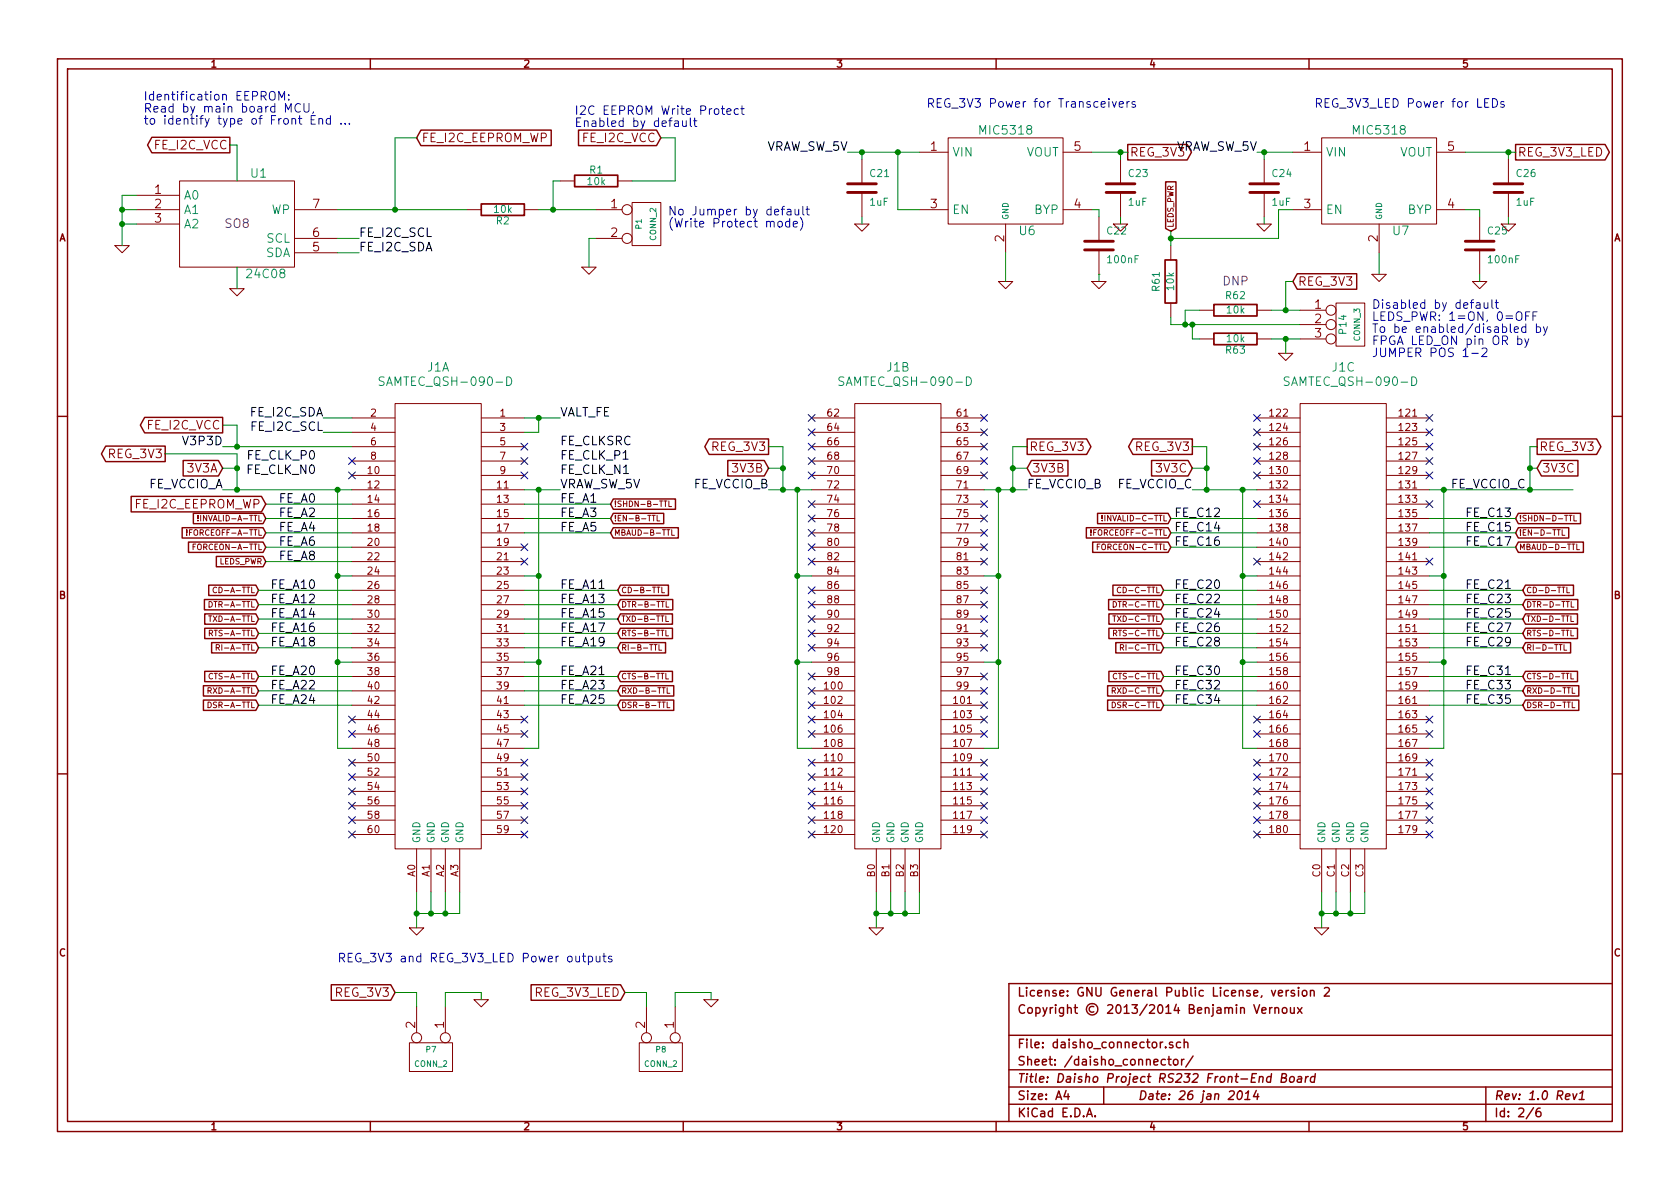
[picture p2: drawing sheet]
EESchema Schematic File Version 2  date 26/01/2014 16:37:13
LIBS:power
LIBS:device
LIBS:transistors
LIBS:conn
LIBS:linear
LIBS:regul
LIBS:74xx
LIBS:cmos4000
LIBS:adc-dac
LIBS:memory
LIBS:xilinx
LIBS:special
LIBS:microcontrollers
LIBS:dsp
LIBS:microchip
LIBS:analog_switches
LIBS:motorola
LIBS:texas
LIBS:intel
LIBS:audio
LIBS:interface
LIBS:digital-audio
LIBS:philips
LIBS:display
LIBS:cypress
LIBS:siliconi
LIBS:opto
LIBS:atmel
LIBS:contrib
LIBS:valves
LIBS:samtec_qsh_090-d
LIBS:hole
LIBS:TRS3237E
LIBS:TRSF3243
LIBS:MUN5212DW1
LIBS:MIC5318
LIBS:rs232_fe-cache
EELAYER 24 0
EELAYER END
$Descr A4 11693 8268
encoding utf-8
Sheet 2 6
Title "Daisho Project RS232 Front-End Board"
Date "26 jan 2014"
Rev "1.0 Rev1"
Comp ""
Comment1 "Copyright © 2013/2014 Benjamin Vernoux"
Comment2 "License: GNU General Public License, version 2"
Comment3 ""
Comment4 ""
$EndDescr
$Comp
L SAMTEC_QSH-090-D J1
U 1 1
P 3050 2600
F 0 "J1" H 3050 2650 60  0000 C CNN
F 1 "SAMTEC_QSH-090-D" H 3100 2550 60  0000 C CNN
F 2 "" H 3050 2600 60  0000 C CNN
F 3 "https://www.samtec.com/technical-specifications/Default.aspx?SeriesMaster=QSH" H 3050 2600 60  0001 C CNN
F 4 "QSH-090-01-F-D-A" H 3050 2600 60  0001 C CNN "ManufacturerPartNumber"
F 5 "http://www.digikey.com/product-detail/en/QSH-090-01-F-D-A/QSH-090-01-F-D-A-ND/2664439" H 3050 2600 60  0001 C CNN "DigiKey"
F 6 "http://components.arrow.com/part/detail/29558048S6264918N1004" H 3050 2600 60  0001 C CNN "Arrow"
	1    3050 2600
	1    0    0    -1  
$EndComp
$Comp
L SAMTEC_QSH-090-D J1
U 2 1
P 6250 2600
F 0 "J1" H 6250 2650 60  0000 C CNN
F 1 "SAMTEC_QSH-090-D" H 6300 2550 60  0000 C CNN
F 2 "" H 6250 2600 60  0000 C CNN
F 3 "" H 6250 2600 60  0000 C CNN
	2    6250 2600
	1    0    0    -1  
$EndComp
$Comp
L SAMTEC_QSH-090-D J1
U 3 1
P 9350 2600
F 0 "J1" H 9350 2650 60  0000 C CNN
F 1 "SAMTEC_QSH-090-D" H 9400 2550 60  0000 C CNN
F 2 "" H 9350 2600 60  0000 C CNN
F 3 "" H 9350 2600 60  0000 C CNN
	3    9350 2600
	1    0    0    -1  
$EndComp
$Comp
L 24C16 U1
U 1 1
P 1650 1550
F 0 "U1" H 1800 1900 60  0000 C CNN
F 1 "24C08" H 1850 1200 60  0000 C CNN
F 2 "SO8" H 1650 1550 60  0000 C CNN
F 3 "http://www.onsemi.com/pub_link/Collateral/CAT24C08-D.PDF" H 1650 1550 60  0001 C CNN
F 4 "http://www.digikey.com/product-detail/en/CAT24C08WI-GT3/CAT24C08WI-GT3CT-ND" H 1650 1550 60  0001 C CNN "Field7"
	1    1650 1550
	1    0    0    -1  
$EndComp
$Comp
L GND #PWR01
U 1 1
P 2900 6450
F 0 "#PWR01" H 2900 6450 30  0001 C CNN
F 1 "GND" H 2900 6380 30  0001 C CNN
F 2 "" H 2900 6450 60  0001 C CNN
F 3 "" H 2900 6450 60  0001 C CNN
	1    2900 6450
	1    0    0    -1  
$EndComp
$Comp
L GND #PWR02
U 1 1
P 850 1700
F 0 "#PWR02" H 850 1700 30  0001 C CNN
F 1 "GND" H 850 1630 30  0001 C CNN
F 2 "" H 850 1700 60  0001 C CNN
F 3 "" H 850 1700 60  0001 C CNN
	1    850  1700
	1    0    0    -1  
$EndComp
$Comp
L R R1
U 1 1
P 4150 1250
F 0 "R1" V 4230 1250 50  0000 C CNN
F 1 "10k" V 4150 1250 50  0000 C CNN
F 2 "" H 4150 1250 60  0001 C CNN
F 3 "" H 4150 1250 60  0001 C CNN
F 4 "Stackpole" H 4150 1250 60  0001 C CNN "Manufacturer"
F 5 "RMCF0603JT10K0" H 4150 1250 60  0001 C CNN "Part Number"
F 6 "RES 10K OHM 1/10W 5% 0603 SMD" H 4150 1250 60  0001 C CNN "Description"
F 7 "~" V 4250 1050 60  0000 C CNN "Note"
	1    4150 1250
	0    1    -1   0   
$EndComp
$Comp
L GND #PWR03
U 1 1
P 6100 6450
F 0 "#PWR03" H 6100 6450 30  0001 C CNN
F 1 "GND" H 6100 6380 30  0001 C CNN
F 2 "" H 6100 6450 60  0001 C CNN
F 3 "" H 6100 6450 60  0001 C CNN
	1    6100 6450
	1    0    0    -1  
$EndComp
$Comp
L GND #PWR04
U 1 1
P 9200 6450
F 0 "#PWR04" H 9200 6450 30  0001 C CNN
F 1 "GND" H 9200 6380 30  0001 C CNN
F 2 "" H 9200 6450 60  0001 C CNN
F 3 "" H 9200 6450 60  0001 C CNN
	1    9200 6450
	1    0    0    -1  
$EndComp
Text Label 2500 1650 0    60   ~ 0
FE_I2C_SCL
Text Label 2500 1750 0    60   ~ 0
FE_I2C_SDA
Text Label 2250 2900 2    60   ~ 0
FE_I2C_SDA
Text Label 2250 3000 2    60   ~ 0
FE_I2C_SCL
$Comp
L GND #PWR05
U 1 1
P 1650 2000
F 0 "#PWR05" H 1650 2000 30  0001 C CNN
F 1 "GND" H 1650 1930 30  0001 C CNN
F 2 "" H 1650 2000 60  0001 C CNN
F 3 "" H 1650 2000 60  0001 C CNN
	1    1650 2000
	1    0    0    -1  
$EndComp
Text GLabel 1800 4100 0    39   Input ~ 0
CD-A-TTL
Text GLabel 1800 4900 0    39   Input ~ 0
DSR-A-TTL
Text GLabel 1800 4800 0    39   Input ~ 0
RXD-A-TTL
Text GLabel 1800 4700 0    39   Input ~ 0
CTS-A-TTL
Text GLabel 1800 4500 0    39   Input ~ 0
RI-A-TTL
Text GLabel 1850 3600 0    39   Input ~ 0
!INVALID-A-TTL
Text GLabel 1850 3800 0    39   Input ~ 0
FORCEON-A-TTL
Text GLabel 1850 3700 0    39   Input ~ 0
!FORCEOFF-A-TTL
Text GLabel 1800 4400 0    39   Input ~ 0
RTS-A-TTL
Text GLabel 1800 4300 0    39   Input ~ 0
TXD-A-TTL
Text GLabel 1800 4200 0    39   Input ~ 0
DTR-A-TTL
Text GLabel 4300 4100 2    39   Input ~ 0
CD-B-TTL
Text GLabel 4300 4900 2    39   Input ~ 0
DSR-B-TTL
Text GLabel 4300 4800 2    39   Input ~ 0
RXD-B-TTL
Text GLabel 4300 4700 2    39   Input ~ 0
CTS-B-TTL
Text GLabel 4300 4500 2    39   Input ~ 0
RI-B-TTL
Text GLabel 4300 4400 2    39   Input ~ 0
RTS-B-TTL
Text GLabel 4300 4300 2    39   Input ~ 0
TXD-B-TTL
Text GLabel 4300 4200 2    39   Input ~ 0
DTR-B-TTL
Text GLabel 4250 3700 2    39   Input ~ 0
MBAUD-B-TTL
Text GLabel 4250 3600 2    39   Input ~ 0
!EN-B-TTL
Text GLabel 4250 3500 2    39   Input ~ 0
!SHDN-B-TTL
Text Label 3900 2900 0    60   ~ 0
VALT_FE
Text Label 3900 3100 0    60   ~ 0
FE_CLKSRC
Text Label 3900 3200 0    60   ~ 0
FE_CLK_P1
Text Label 3900 3300 0    60   ~ 0
FE_CLK_N1
Text Label 3900 3400 0    60   ~ 0
VRAW_SW_5V
Text Label 3900 3500 0    60   ~ 0
FE_A1
Text Label 3900 3600 0    60   ~ 0
FE_A3
Text Label 3900 3700 0    60   ~ 0
FE_A5
Text Label 2200 3800 2    60   ~ 0
FE_A6
Text Label 2200 3700 2    60   ~ 0
FE_A4
Text Label 2200 3600 2    60   ~ 0
FE_A2
Text Label 2200 3500 2    60   ~ 0
FE_A0
Text Label 2200 4500 2    60   ~ 0
FE_A18
Text Label 2200 4400 2    60   ~ 0
FE_A16
Text Label 2200 4300 2    60   ~ 0
FE_A14
Text Label 2200 4200 2    60   ~ 0
FE_A12
Text Label 2200 4100 2    60   ~ 0
FE_A10
Text Label 3900 4100 0    60   ~ 0
FE_A11
Text Label 3900 4200 0    60   ~ 0
FE_A13
Text Label 3900 4300 0    60   ~ 0
FE_A15
Text Label 3900 4400 0    60   ~ 0
FE_A17
Text Label 3900 4500 0    60   ~ 0
FE_A19
Text Label 3900 4700 0    60   ~ 0
FE_A21
Text Label 3900 4800 0    60   ~ 0
FE_A23
Text Label 3900 4900 0    60   ~ 0
FE_A25
Text Label 2200 4900 2    60   ~ 0
FE_A24
Text Label 2200 4800 2    60   ~ 0
FE_A22
Text Label 2200 4700 2    60   ~ 0
FE_A20
Text Label 2200 3300 2    60   ~ 0
FE_CLK_N0
Text Label 2200 3200 2    60   ~ 0
FE_CLK_P0
Text Notes 1000 700  0    60   ~ 0
Identification EEPROM:\nRead by main board MCU, \nto identify type of Front End ...
Text GLabel 4600 950  0    60   Input ~ 0
FE_I2C_VCC
NoConn ~ 3650 3100
NoConn ~ 3650 3200
NoConn ~ 3650 3300
NoConn ~ 2450 3300
NoConn ~ 2450 3200
Text GLabel 1550 2950 0    60   Output ~ 0
FE_I2C_VCC
Text GLabel 1600 1000 0    60   Output ~ 0
FE_I2C_VCC
Text GLabel 1550 3250 0    60   Input ~ 0
3V3A
Text Label 1550 3400 2    60   ~ 0
FE_VCCIO_A
Text Label 1550 3100 2    60   ~ 0
V3P3D
Text Notes 4000 800  0    60   ~ 0
I2C EEPROM Write Protect\nEnabled by default
$Comp
L CONN_2 P1
U 1 1
P 4500 1550
F 0 "P1" V 4450 1550 40  0000 C CNN
F 1 "CONN_2" V 4550 1550 40  0000 C CNN
F 2 "" H 4500 1550 60  0000 C CNN
F 3 "" H 4500 1550 60  0000 C CNN
	1    4500 1550
	1    0    0    -1  
$EndComp
$Comp
L R R2
U 1 1
P 3500 1450
F 0 "R2" V 3580 1450 50  0000 C CNN
F 1 "10k" V 3500 1450 50  0000 C CNN
F 2 "" H 3500 1450 60  0001 C CNN
F 3 "" H 3500 1450 60  0001 C CNN
F 4 "Stackpole" H 3500 1450 60  0001 C CNN "Manufacturer"
F 5 "RMCF0603JT10K0" H 3500 1450 60  0001 C CNN "Part Number"
F 6 "RES 10K OHM 1/10W 5% 0603 SMD" H 3500 1450 60  0001 C CNN "Description"
F 7 "~" V 3600 1250 60  0000 C CNN "Note"
	1    3500 1450
	0    -1   1    0   
$EndComp
Text Notes 4650 1500 0    60   ~ 0
No Jumper by default\n(Write Protect mode)
Wire Wire Line
	2450 2900 2250 2900
Wire Wire Line
	2450 3000 2250 3000
Wire Wire Line
	2900 6200 2900 6450
Wire Wire Line
	3000 6200 3000 6350
Wire Wire Line
	2900 6350 3200 6350
Connection ~ 2900 6350
Wire Wire Line
	3100 6350 3100 6200
Connection ~ 3000 6350
Wire Wire Line
	3200 6350 3200 6200
Connection ~ 3100 6350
Wire Wire Line
	950  1350 850  1350
Wire Wire Line
	850  1350 850  1700
Wire Wire Line
	950  1450 850  1450
Connection ~ 850  1450
Wire Wire Line
	950  1550 850  1550
Connection ~ 850  1550
Wire Wire Line
	6100 6200 6100 6450
Wire Wire Line
	6200 6200 6200 6350
Wire Wire Line
	6100 6350 6400 6350
Connection ~ 6100 6350
Wire Wire Line
	6300 6350 6300 6200
Connection ~ 6200 6350
Wire Wire Line
	6400 6350 6400 6200
Connection ~ 6300 6350
Wire Wire Line
	9200 6200 9200 6450
Wire Wire Line
	9300 6200 9300 6350
Wire Wire Line
	9200 6350 9500 6350
Connection ~ 9200 6350
Wire Wire Line
	9400 6350 9400 6200
Connection ~ 9300 6350
Wire Wire Line
	9500 6350 9500 6200
Connection ~ 9400 6350
Wire Wire Line
	2350 1650 2500 1650
Wire Wire Line
	2350 1750 2500 1750
Wire Wire Line
	1650 1850 1650 2000
Wire Wire Line
	1550 3100 2450 3100
Wire Wire Line
	3650 2900 3900 2900
Wire Wire Line
	3650 3400 3900 3400
Wire Wire Line
	3650 3500 4250 3500
Wire Wire Line
	3650 3600 4250 3600
Wire Wire Line
	3650 3700 4250 3700
Wire Wire Line
	3650 4100 4300 4100
Wire Wire Line
	3650 4200 4300 4200
Wire Wire Line
	3650 4300 4300 4300
Wire Wire Line
	3650 4400 4300 4400
Wire Wire Line
	3650 4500 4300 4500
Wire Wire Line
	3650 4700 4300 4700
Wire Wire Line
	3650 4800 4300 4800
Wire Wire Line
	3650 4900 4300 4900
Wire Wire Line
	1550 3400 2450 3400
Wire Wire Line
	1850 3500 2450 3500
Wire Wire Line
	1850 3600 2450 3600
Wire Wire Line
	1850 3700 2450 3700
Wire Wire Line
	1800 4100 2450 4100
Wire Wire Line
	1800 4200 2450 4200
Wire Wire Line
	1800 4300 2450 4300
Wire Wire Line
	1800 4400 2450 4400
Wire Wire Line
	1800 4500 2450 4500
Wire Wire Line
	1800 4700 2450 4700
Wire Wire Line
	1800 4800 2450 4800
Wire Wire Line
	1800 4900 2450 4900
Wire Wire Line
	3650 3000 3750 3000
Wire Wire Line
	3750 3000 3750 2900
Connection ~ 3750 2900
Wire Wire Line
	3750 3400 3750 5200
Connection ~ 3750 4000
Connection ~ 3750 3400
Wire Wire Line
	3750 4000 3650 4000
Connection ~ 3750 4600
Wire Wire Line
	3750 4600 3650 4600
Wire Wire Line
	3750 5200 3650 5200
Wire Wire Line
	2450 4000 2350 4000
Wire Wire Line
	2350 3400 2350 5200
Connection ~ 2350 3400
Wire Wire Line
	2350 4600 2450 4600
Connection ~ 2350 4000
Wire Wire Line
	2350 5200 2450 5200
Connection ~ 2350 4600
Wire Wire Line
	1550 2950 1650 2950
Wire Wire Line
	1650 2950 1650 3100
Connection ~ 1650 3100
Wire Wire Line
	1600 1000 1650 1000
Wire Wire Line
	1650 1000 1650 1250
Wire Wire Line
	1550 3250 1650 3250
Wire Wire Line
	1650 3150 1650 3400
Connection ~ 1650 3400
Wire Wire Line
	2450 3800 1850 3800
Wire Wire Line
	4400 1250 4700 1250
Wire Wire Line
	4700 1250 4700 950 
Wire Wire Line
	4700 950  4600 950 
Wire Wire Line
	3900 1250 3850 1250
Wire Wire Line
	3850 1250 3850 1450
Connection ~ 3850 1450
$Comp
L GND #PWR06
U 1 1
P 4100 1850
F 0 "#PWR06" H 4100 1850 30  0001 C CNN
F 1 "GND" H 4100 1780 30  0001 C CNN
F 2 "" H 4100 1850 60  0001 C CNN
F 3 "" H 4100 1850 60  0001 C CNN
	1    4100 1850
	1    0    0    -1  
$EndComp
Wire Wire Line
	4150 1650 4100 1650
Wire Wire Line
	4100 1650 4100 1850
Text GLabel 2900 950  2    60   Input ~ 0
FE_I2C_EEPROM_WP
Wire Wire Line
	2350 1450 3250 1450
Wire Wire Line
	2900 950  2750 950 
Wire Wire Line
	2750 950  2750 1450
Connection ~ 2750 1450
Wire Wire Line
	3750 1450 4150 1450
Text GLabel 1850 3500 0    60   Input ~ 0
FE_I2C_EEPROM_WP
NoConn ~ 5650 2900
NoConn ~ 5650 3000
NoConn ~ 5650 3100
NoConn ~ 5650 3200
NoConn ~ 5650 3300
NoConn ~ 5650 3500
NoConn ~ 5650 3600
NoConn ~ 5650 3700
NoConn ~ 5650 3800
NoConn ~ 5650 3900
NoConn ~ 5650 4100
NoConn ~ 5650 4200
NoConn ~ 5650 4300
NoConn ~ 5650 4400
NoConn ~ 5650 4500
NoConn ~ 5650 4700
NoConn ~ 5650 4800
NoConn ~ 5650 4900
NoConn ~ 5650 5000
NoConn ~ 5650 5100
NoConn ~ 5650 5300
NoConn ~ 5650 5400
NoConn ~ 5650 5500
NoConn ~ 5650 5600
NoConn ~ 5650 5700
NoConn ~ 5650 5800
NoConn ~ 6850 2900
NoConn ~ 6850 3000
NoConn ~ 6850 3100
NoConn ~ 6850 3200
NoConn ~ 6850 3300
NoConn ~ 6850 3500
NoConn ~ 6850 3600
NoConn ~ 6850 3700
NoConn ~ 6850 3800
NoConn ~ 6850 3900
NoConn ~ 6850 4100
NoConn ~ 6850 4200
NoConn ~ 6850 4300
NoConn ~ 6850 4400
NoConn ~ 6850 4500
NoConn ~ 6850 4900
NoConn ~ 6850 4800
NoConn ~ 6850 4700
NoConn ~ 6850 5000
NoConn ~ 6850 5100
NoConn ~ 6850 5300
NoConn ~ 6850 5400
NoConn ~ 6850 5500
NoConn ~ 6850 5600
NoConn ~ 6850 5700
NoConn ~ 6850 5800
Text GLabel 10550 3800 2    39   Input ~ 0
MBAUD-D-TTL
Text GLabel 10550 3700 2    39   Input ~ 0
!EN-D-TTL
Text GLabel 10550 3600 2    39   Input ~ 0
!SHDN-D-TTL
Text Label 10200 3600 0    60   ~ 0
FE_C13
Text Label 10200 3700 0    60   ~ 0
FE_C15
Text Label 10200 3800 0    60   ~ 0
FE_C17
Text Label 10200 4100 0    60   ~ 0
FE_C21
Text Label 10200 4200 0    60   ~ 0
FE_C23
Text Label 10200 4300 0    60   ~ 0
FE_C25
Text Label 10200 4400 0    60   ~ 0
FE_C27
Text Label 10200 4500 0    60   ~ 0
FE_C29
Text Label 10200 4700 0    60   ~ 0
FE_C31
Text Label 10200 4800 0    60   ~ 0
FE_C33
Text Label 10200 4900 0    60   ~ 0
FE_C35
Wire Wire Line
	9950 3600 10550 3600
Wire Wire Line
	9950 3700 10550 3700
Wire Wire Line
	9950 3800 10550 3800
Wire Wire Line
	9950 4100 10600 4100
Wire Wire Line
	9950 4200 10600 4200
Wire Wire Line
	9950 4300 10600 4300
Wire Wire Line
	9950 4400 10600 4400
Wire Wire Line
	9950 4500 10600 4500
Wire Wire Line
	9950 4700 10600 4700
Wire Wire Line
	9950 4800 10600 4800
Wire Wire Line
	9950 4900 10600 4900
Text GLabel 8150 3600 0    39   Input ~ 0
!INVALID-C-TTL
Text GLabel 8150 3800 0    39   Input ~ 0
FORCEON-C-TTL
Text GLabel 8150 3700 0    39   Input ~ 0
!FORCEOFF-C-TTL
Text Label 8500 3800 2    60   ~ 0
FE_C16
Text Label 8500 3700 2    60   ~ 0
FE_C14
Text Label 8500 3600 2    60   ~ 0
FE_C12
Text Label 8500 4400 2    60   ~ 0
FE_C26
Text Label 8500 4300 2    60   ~ 0
FE_C24
Text Label 8500 4200 2    60   ~ 0
FE_C22
Text Label 8500 4100 2    60   ~ 0
FE_C20
Text Label 8500 4900 2    60   ~ 0
FE_C34
Text Label 8500 4800 2    60   ~ 0
FE_C32
Text Label 8500 4700 2    60   ~ 0
FE_C30
Wire Wire Line
	8150 3600 8750 3600
Wire Wire Line
	8150 3700 8750 3700
NoConn ~ 9950 2900
NoConn ~ 9950 3000
NoConn ~ 9950 3100
NoConn ~ 9950 3200
NoConn ~ 9950 3300
NoConn ~ 8750 2900
NoConn ~ 8750 3000
NoConn ~ 8750 3100
NoConn ~ 8750 3200
NoConn ~ 8750 3300
NoConn ~ 8750 3500
NoConn ~ 9950 5500
NoConn ~ 9950 5600
NoConn ~ 9950 5700
NoConn ~ 9950 5800
NoConn ~ 9950 5400
NoConn ~ 8750 5800
NoConn ~ 8750 5700
NoConn ~ 8750 5600
NoConn ~ 8750 5500
NoConn ~ 8750 5400
NoConn ~ 8750 5300
NoConn ~ 8750 5100
NoConn ~ 8750 5000
NoConn ~ 3650 3800
NoConn ~ 3650 3900
NoConn ~ 2450 5000
NoConn ~ 2450 5100
NoConn ~ 2450 5300
NoConn ~ 2450 5400
NoConn ~ 2450 5500
NoConn ~ 2450 5600
NoConn ~ 2450 5700
NoConn ~ 2450 5800
NoConn ~ 3650 5000
NoConn ~ 3650 5100
NoConn ~ 3650 5300
NoConn ~ 3650 5400
NoConn ~ 3650 5500
NoConn ~ 3650 5600
NoConn ~ 3650 5700
NoConn ~ 3650 5800
NoConn ~ 9950 5100
NoConn ~ 9950 3900
NoConn ~ 8750 3900
Wire Wire Line
	8150 3800 8750 3800
Text GLabel 8300 3250 0    60   Input ~ 0
3V3C
Text Label 8300 3400 2    60   ~ 0
FE_VCCIO_C
Wire Wire Line
	8300 3250 8400 3250
Wire Wire Line
	8400 3100 8400 3400
Connection ~ 8400 3400
Wire Wire Line
	8650 5200 8750 5200
Wire Wire Line
	8650 3400 8650 5200
Wire Wire Line
	8650 4600 8750 4600
Wire Wire Line
	8750 4000 8650 4000
Connection ~ 8650 4600
Connection ~ 8650 3400
Connection ~ 8650 4000
Text GLabel 10600 4100 2    39   Input ~ 0
CD-D-TTL
Text GLabel 10600 4500 2    39   Input ~ 0
RI-D-TTL
Text GLabel 10600 4400 2    39   Input ~ 0
RTS-D-TTL
Text GLabel 10600 4300 2    39   Input ~ 0
TXD-D-TTL
Text GLabel 10600 4200 2    39   Input ~ 0
DTR-D-TTL
Text GLabel 10600 4900 2    39   Input ~ 0
DSR-D-TTL
Text GLabel 10600 4800 2    39   Input ~ 0
RXD-D-TTL
Text GLabel 10600 4700 2    39   Input ~ 0
CTS-D-TTL
Text GLabel 8100 4100 0    39   Input ~ 0
CD-C-TTL
Text GLabel 8100 4900 0    39   Input ~ 0
DSR-C-TTL
Text GLabel 8100 4800 0    39   Input ~ 0
RXD-C-TTL
Text GLabel 8100 4700 0    39   Input ~ 0
CTS-C-TTL
Text GLabel 8100 4500 0    39   Input ~ 0
RI-C-TTL
Text GLabel 8100 4400 0    39   Input ~ 0
RTS-C-TTL
Text GLabel 8100 4300 0    39   Input ~ 0
TXD-C-TTL
Text GLabel 8100 4200 0    39   Input ~ 0
DTR-C-TTL
Wire Wire Line
	8100 4100 8750 4100
Wire Wire Line
	8100 4200 8750 4200
Wire Wire Line
	8100 4300 8750 4300
Wire Wire Line
	8100 4400 8750 4400
Wire Wire Line
	8100 4500 8750 4500
Wire Wire Line
	8100 4700 8750 4700
Wire Wire Line
	8100 4800 8750 4800
Wire Wire Line
	8100 4900 8750 4900
Text Label 10100 3400 0    60   ~ 0
FE_VCCIO_C
Wire Wire Line
	9950 3400 10950 3400
Wire Wire Line
	10050 5200 9950 5200
Wire Wire Line
	10050 3400 10050 5200
Wire Wire Line
	10050 4000 9950 4000
Connection ~ 10050 3400
Connection ~ 10050 4000
NoConn ~ 9950 5300
Text GLabel 10700 3250 2    60   Input ~ 0
3V3C
Wire Wire Line
	10700 3250 10650 3250
Wire Wire Line
	10650 3100 10650 3400
Connection ~ 10650 3400
NoConn ~ 9950 3500
Text Label 8500 4500 2    60   ~ 0
FE_C28
Wire Wire Line
	9950 4600 10050 4600
Connection ~ 10050 4600
NoConn ~ 9950 5000
Text GLabel 5350 3250 0    60   Input ~ 0
3V3B
Text Label 5350 3400 2    60   ~ 0
FE_VCCIO_B
Wire Wire Line
	5350 3250 5450 3250
Wire Wire Line
	5450 3100 5450 3400
Connection ~ 5450 3400
Wire Wire Line
	5350 3400 5650 3400
Wire Wire Line
	5550 5200 5650 5200
Wire Wire Line
	5550 3400 5550 5200
Wire Wire Line
	5550 4600 5650 4600
Wire Wire Line
	5550 4000 5650 4000
Connection ~ 5550 4600
Connection ~ 5550 3400
Connection ~ 5550 4000
Text GLabel 7150 3250 2    60   Input ~ 0
3V3B
Text Label 7150 3400 0    60   ~ 0
FE_VCCIO_B
Wire Wire Line
	7150 3250 7050 3250
Wire Wire Line
	7050 3400 7050 3100
Connection ~ 7050 3400
Wire Wire Line
	6850 3400 7150 3400
Wire Wire Line
	8300 3400 8750 3400
Wire Wire Line
	6850 4000 6950 4000
Wire Wire Line
	6950 3400 6950 5200
Connection ~ 6950 3400
Wire Wire Line
	6950 4600 6850 4600
Connection ~ 6950 4000
Wire Wire Line
	6950 5200 6850 5200
Connection ~ 6950 4600
$Comp
L CONN_2 P8
U 1 1
P 4600 7350
F 0 "P8" V 4550 7350 40  0000 C CNN
F 1 "CONN_2" V 4650 7350 40  0000 C CNN
F 2 "" H 4600 7350 60  0000 C CNN
F 3 "" H 4600 7350 60  0000 C CNN
	1    4600 7350
	0    1    1    0   
$EndComp
Text GLabel 4350 6900 0    60   Input ~ 0
REG_3V3_LED
$Comp
L GND #PWR07
U 1 1
P 4950 6950
F 0 "#PWR07" H 4950 6950 30  0001 C CNN
F 1 "GND" H 4950 6880 30  0001 C CNN
F 2 "" H 4950 6950 60  0001 C CNN
F 3 "" H 4950 6950 60  0001 C CNN
	1    4950 6950
	1    0    0    -1  
$EndComp
Wire Wire Line
	4350 6900 4500 6900
Wire Wire Line
	4500 6900 4500 7000
Wire Wire Line
	4700 7000 4700 6900
Wire Wire Line
	4700 6900 4950 6900
Wire Wire Line
	4950 6900 4950 6950
$Comp
L MIC5318 U7
U 1 1
P 9600 1250
F 0 "U7" H 9750 900 60  0000 C CNN
F 1 "MIC5318" H 9600 1600 60  0000 C CNN
F 2 "~" H 9600 1250 60  0000 C CNN
F 3 "~" H 9600 1250 60  0000 C CNN
	1    9600 1250
	1    0    0    -1  
$EndComp
$Comp
L MIC5318 U6
U 1 1
P 7000 1250
F 0 "U6" H 7150 900 60  0000 C CNN
F 1 "MIC5318" H 7000 1600 60  0000 C CNN
F 2 "~" H 7000 1250 60  0000 C CNN
F 3 "~" H 7000 1250 60  0000 C CNN
	1    7000 1250
	1    0    0    -1  
$EndComp
Text Notes 6450 750  0    60   ~ 0
REG_3V3 Power for Transceivers
Text Notes 9150 750  0    60   ~ 0
REG_3V3_LED Power for LEDs
Text GLabel 7850 1050 2    60   Output ~ 0
REG_3V3
Text Label 5900 1050 2    60   ~ 0
VRAW_SW_5V
Wire Wire Line
	5900 1050 6400 1050
Wire Wire Line
	7600 1050 7850 1050
Text Label 8750 1050 2    60   ~ 0
VRAW_SW_5V
Wire Wire Line
	8750 1050 9000 1050
Text GLabel 10550 1050 2    60   Output ~ 0
REG_3V3_LED
Wire Wire Line
	10200 1050 10550 1050
$Comp
L CONN_2 P7
U 1 1
P 3000 7350
F 0 "P7" V 2950 7350 40  0000 C CNN
F 1 "CONN_2" V 3050 7350 40  0000 C CNN
F 2 "" H 3000 7350 60  0000 C CNN
F 3 "" H 3000 7350 60  0000 C CNN
	1    3000 7350
	0    1    1    0   
$EndComp
Text GLabel 2750 6900 0    60   Input ~ 0
REG_3V3
$Comp
L GND #PWR08
U 1 1
P 3350 6950
F 0 "#PWR08" H 3350 6950 30  0001 C CNN
F 1 "GND" H 3350 6880 30  0001 C CNN
F 2 "" H 3350 6950 60  0001 C CNN
F 3 "" H 3350 6950 60  0001 C CNN
	1    3350 6950
	1    0    0    -1  
$EndComp
Wire Wire Line
	2750 6900 2900 6900
Wire Wire Line
	2900 6900 2900 7000
Wire Wire Line
	3100 7000 3100 6900
Wire Wire Line
	3100 6900 3350 6900
Wire Wire Line
	3350 6900 3350 6950
Text GLabel 1150 3150 0    60   Output ~ 0
REG_3V3
Connection ~ 1650 3250
Text GLabel 8300 3100 0    60   Output ~ 0
REG_3V3
Wire Wire Line
	8300 3100 8400 3100
Connection ~ 8400 3250
$Comp
L GND #PWR09
U 1 1
P 7000 1950
F 0 "#PWR09" H 7000 1950 30  0001 C CNN
F 1 "GND" H 7000 1880 30  0001 C CNN
F 2 "" H 7000 1950 60  0001 C CNN
F 3 "" H 7000 1950 60  0001 C CNN
	1    7000 1950
	1    0    0    -1  
$EndComp
$Comp
L GND #PWR010
U 1 1
P 9600 1900
F 0 "#PWR010" H 9600 1900 30  0001 C CNN
F 1 "GND" H 9600 1830 30  0001 C CNN
F 2 "" H 9600 1900 60  0001 C CNN
F 3 "" H 9600 1900 60  0001 C CNN
	1    9600 1900
	1    0    0    -1  
$EndComp
Wire Wire Line
	7000 1750 7000 1950
Wire Wire Line
	9600 1750 9600 1900
$Comp
L C C22
U 1 1
P 7650 1700
F 0 "C22" H 7700 1800 50  0000 L CNN
F 1 "100nF" H 7700 1600 50  0000 L CNN
F 2 "" H 7650 1700 60  0000 C CNN
F 3 "" H 7650 1700 60  0000 C CNN
	1    7650 1700
	1    0    0    -1  
$EndComp
$Comp
L C C25
U 1 1
P 10300 1700
F 0 "C25" H 10350 1800 50  0000 L CNN
F 1 "100nF" H 10350 1600 50  0000 L CNN
F 2 "" H 10300 1700 60  0000 C CNN
F 3 "" H 10300 1700 60  0000 C CNN
	1    10300 1700
	1    0    0    -1  
$EndComp
$Comp
L C C21
U 1 1
P 6000 1300
F 0 "C21" H 6050 1400 50  0000 L CNN
F 1 "1uF" H 6050 1200 50  0000 L CNN
F 2 "" H 6000 1300 60  0000 C CNN
F 3 "" H 6000 1300 60  0000 C CNN
	1    6000 1300
	1    0    0    -1  
$EndComp
$Comp
L C C23
U 1 1
P 7800 1300
F 0 "C23" H 7850 1400 50  0000 L CNN
F 1 "1uF" H 7850 1200 50  0000 L CNN
F 2 "" H 7800 1300 60  0000 C CNN
F 3 "" H 7800 1300 60  0000 C CNN
	1    7800 1300
	1    0    0    -1  
$EndComp
$Comp
L GND #PWR011
U 1 1
P 10300 1950
F 0 "#PWR011" H 10300 1950 30  0001 C CNN
F 1 "GND" H 10300 1880 30  0001 C CNN
F 2 "" H 10300 1950 60  0001 C CNN
F 3 "" H 10300 1950 60  0001 C CNN
	1    10300 1950
	1    0    0    -1  
$EndComp
$Comp
L GND #PWR012
U 1 1
P 7800 1550
F 0 "#PWR012" H 7800 1550 30  0001 C CNN
F 1 "GND" H 7800 1480 30  0001 C CNN
F 2 "" H 7800 1550 60  0001 C CNN
F 3 "" H 7800 1550 60  0001 C CNN
	1    7800 1550
	1    0    0    -1  
$EndComp
Wire Wire Line
	10300 1900 10300 1950
Wire Wire Line
	7800 1500 7800 1550
$Comp
L GND #PWR013
U 1 1
P 7650 1950
F 0 "#PWR013" H 7650 1950 30  0001 C CNN
F 1 "GND" H 7650 1880 30  0001 C CNN
F 2 "" H 7650 1950 60  0001 C CNN
F 3 "" H 7650 1950 60  0001 C CNN
	1    7650 1950
	1    0    0    -1  
$EndComp
$Comp
L GND #PWR014
U 1 1
P 6000 1550
F 0 "#PWR014" H 6000 1550 30  0001 C CNN
F 1 "GND" H 6000 1480 30  0001 C CNN
F 2 "" H 6000 1550 60  0001 C CNN
F 3 "" H 6000 1550 60  0001 C CNN
	1    6000 1550
	1    0    0    -1  
$EndComp
Wire Wire Line
	7650 1900 7650 1900
Wire Wire Line
	6000 1500 6000 1550
Wire Wire Line
	10500 1100 10500 1050
Connection ~ 10500 1050
Wire Wire Line
	10200 1450 10300 1450
Wire Wire Line
	10300 1450 10300 1500
Wire Wire Line
	7600 1450 7650 1450
Wire Wire Line
	7650 1450 7650 1500
Wire Wire Line
	7650 1950 7650 1900
Wire Wire Line
	6000 1100 6000 1050
Connection ~ 6000 1050
$Comp
L C C26
U 1 1
P 10500 1300
F 0 "C26" H 10550 1400 50  0000 L CNN
F 1 "1uF" H 10550 1200 50  0000 L CNN
F 2 "" H 10500 1300 60  0000 C CNN
F 3 "" H 10500 1300 60  0000 C CNN
	1    10500 1300
	1    0    0    -1  
$EndComp
$Comp
L GND #PWR015
U 1 1
P 10500 1550
F 0 "#PWR015" H 10500 1550 30  0001 C CNN
F 1 "GND" H 10500 1480 30  0001 C CNN
F 2 "" H 10500 1550 60  0001 C CNN
F 3 "" H 10500 1550 60  0001 C CNN
	1    10500 1550
	1    0    0    -1  
$EndComp
Wire Wire Line
	10500 1500 10500 1550
Wire Wire Line
	7800 1100 7800 1050
Connection ~ 7800 1050
$Comp
L C C24
U 1 1
P 8800 1300
F 0 "C24" H 8850 1400 50  0000 L CNN
F 1 "1uF" H 8850 1200 50  0000 L CNN
F 2 "" H 8800 1300 60  0000 C CNN
F 3 "" H 8800 1300 60  0000 C CNN
	1    8800 1300
	1    0    0    -1  
$EndComp
$Comp
L GND #PWR016
U 1 1
P 8800 1550
F 0 "#PWR016" H 8800 1550 30  0001 C CNN
F 1 "GND" H 8800 1480 30  0001 C CNN
F 2 "" H 8800 1550 60  0001 C CNN
F 3 "" H 8800 1550 60  0001 C CNN
	1    8800 1550
	1    0    0    -1  
$EndComp
Wire Wire Line
	8800 1500 8800 1550
Wire Wire Line
	8800 1050 8800 1100
Connection ~ 8800 1050
Text GLabel 10700 3100 2    60   Output ~ 0
REG_3V3
Wire Wire Line
	10700 3100 10650 3100
Connection ~ 10650 3250
Text GLabel 5350 3100 0    60   Output ~ 0
REG_3V3
Wire Wire Line
	5350 3100 5450 3100
Connection ~ 5450 3250
Text GLabel 7150 3100 2    60   Output ~ 0
REG_3V3
Wire Wire Line
	7050 3100 7150 3100
Connection ~ 7050 3250
Wire Wire Line
	1150 3150 1650 3150
Wire Wire Line
	6250 1050 6250 1450
Wire Wire Line
	6250 1450 6400 1450
Connection ~ 6250 1050
Text Notes 9550 2150 0    60   ~ 0
Disabled by default\nLEDS_PWR: 1=ON, 0=OFF\nTo be enabled/disabled by \nFPGA LED_ON pin OR by\nJUMPER POS 1-2
$Comp
L R R62
U 1 1
P 8600 2150
F 0 "R62" V 8500 2150 50  0000 C CNN
F 1 "10k" V 8600 2150 50  0000 C CNN
F 2 "" H 8600 2150 60  0001 C CNN
F 3 "" H 8600 2150 60  0001 C CNN
F 4 "Stackpole" H 8600 2150 60  0001 C CNN "Manufacturer"
F 5 "RMCF0603JT10K0" H 8600 2150 60  0001 C CNN "Part Number"
F 6 "RES 10K OHM 1/10W 5% 0603 SMD" H 8600 2150 60  0001 C CNN "Description"
F 7 "DNP" V 8400 2150 60  0000 C CNN "Note"
	1    8600 2150
	0    1    1    0   
$EndComp
$Comp
L GND #PWR017
U 1 1
P 8950 2450
F 0 "#PWR017" H 8950 2450 30  0001 C CNN
F 1 "GND" H 8950 2380 30  0001 C CNN
F 2 "" H 8950 2450 60  0001 C CNN
F 3 "" H 8950 2450 60  0001 C CNN
	1    8950 2450
	1    0    0    -1  
$EndComp
$Comp
L CONN_3 P14
U 1 1
P 9400 2250
F 0 "P14" V 9350 2250 50  0000 C CNN
F 1 "CONN_3" V 9450 2250 40  0000 C CNN
F 2 "" H 9400 2250 60  0001 C CNN
F 3 "" H 9400 2250 60  0001 C CNN
	1    9400 2250
	1    0    0    -1  
$EndComp
$Comp
L R R63
U 1 1
P 8600 2350
F 0 "R63" V 8680 2350 50  0000 C CNN
F 1 "10k" V 8600 2350 50  0000 C CNN
F 2 "" H 8600 2350 60  0001 C CNN
F 3 "" H 8600 2350 60  0001 C CNN
F 4 "Stackpole" H 8600 2350 60  0001 C CNN "Manufacturer"
F 5 "RMCF0603JT10K0" H 8600 2350 60  0001 C CNN "Part Number"
F 6 "RES 10K OHM 1/10W 5% 0603 SMD" H 8600 2350 60  0001 C CNN "Description"
F 7 "DNP" V 8050 2250 60  0001 C CNN "Note"
	1    8600 2350
	0    -1   1    0   
$EndComp
Text GLabel 9000 1950 2    60   Input ~ 0
REG_3V3
Connection ~ 8950 2150
Wire Wire Line
	8850 2150 9050 2150
Connection ~ 8250 2250
Wire Wire Line
	8300 2250 8300 2350
Wire Wire Line
	8300 2350 8350 2350
Wire Wire Line
	8950 2450 8950 2350
Connection ~ 8950 2350
Wire Wire Line
	8850 2350 9050 2350
Wire Wire Line
	8250 2250 8250 2150
Wire Wire Line
	8250 2150 8350 2150
Connection ~ 8300 2250
$Comp
L R R61
U 1 1
P 8150 1950
F 0 "R61" V 8050 1950 50  0000 C CNN
F 1 "10k" V 8150 1950 50  0000 C CNN
F 2 "" H 8150 1950 60  0001 C CNN
F 3 "" H 8150 1950 60  0001 C CNN
F 4 "Stackpole" H 8150 1950 60  0001 C CNN "Manufacturer"
F 5 "RMCF0603JT10K0" H 8150 1950 60  0001 C CNN "Part Number"
F 6 "RES 10K OHM 1/10W 5% 0603 SMD" H 8150 1950 60  0001 C CNN "Description"
	1    8150 1950
	1    0    0    -1  
$EndComp
Wire Wire Line
	8150 2250 9050 2250
Wire Wire Line
	8150 2250 8150 2200
Wire Wire Line
	8950 2150 8950 1950
Wire Wire Line
	8950 1950 9000 1950
Text GLabel 1850 3900 0    39   Input ~ 0
LEDS_PWR
Text GLabel 8150 1600 1    39   Input ~ 0
LEDS_PWR
Wire Wire Line
	9000 1450 8900 1450
Wire Wire Line
	8900 1450 8900 1650
Wire Wire Line
	8900 1650 8150 1650
Wire Wire Line
	8150 1600 8150 1700
Connection ~ 8150 1650
Wire Wire Line
	2450 3900 1850 3900
Text Label 2200 3900 2    60   ~ 0
FE_A8
Text Notes 2350 6700 0    60   ~ 0
REG_3V3 and REG_3V3_LED Power outputs
$EndSCHEMATC
